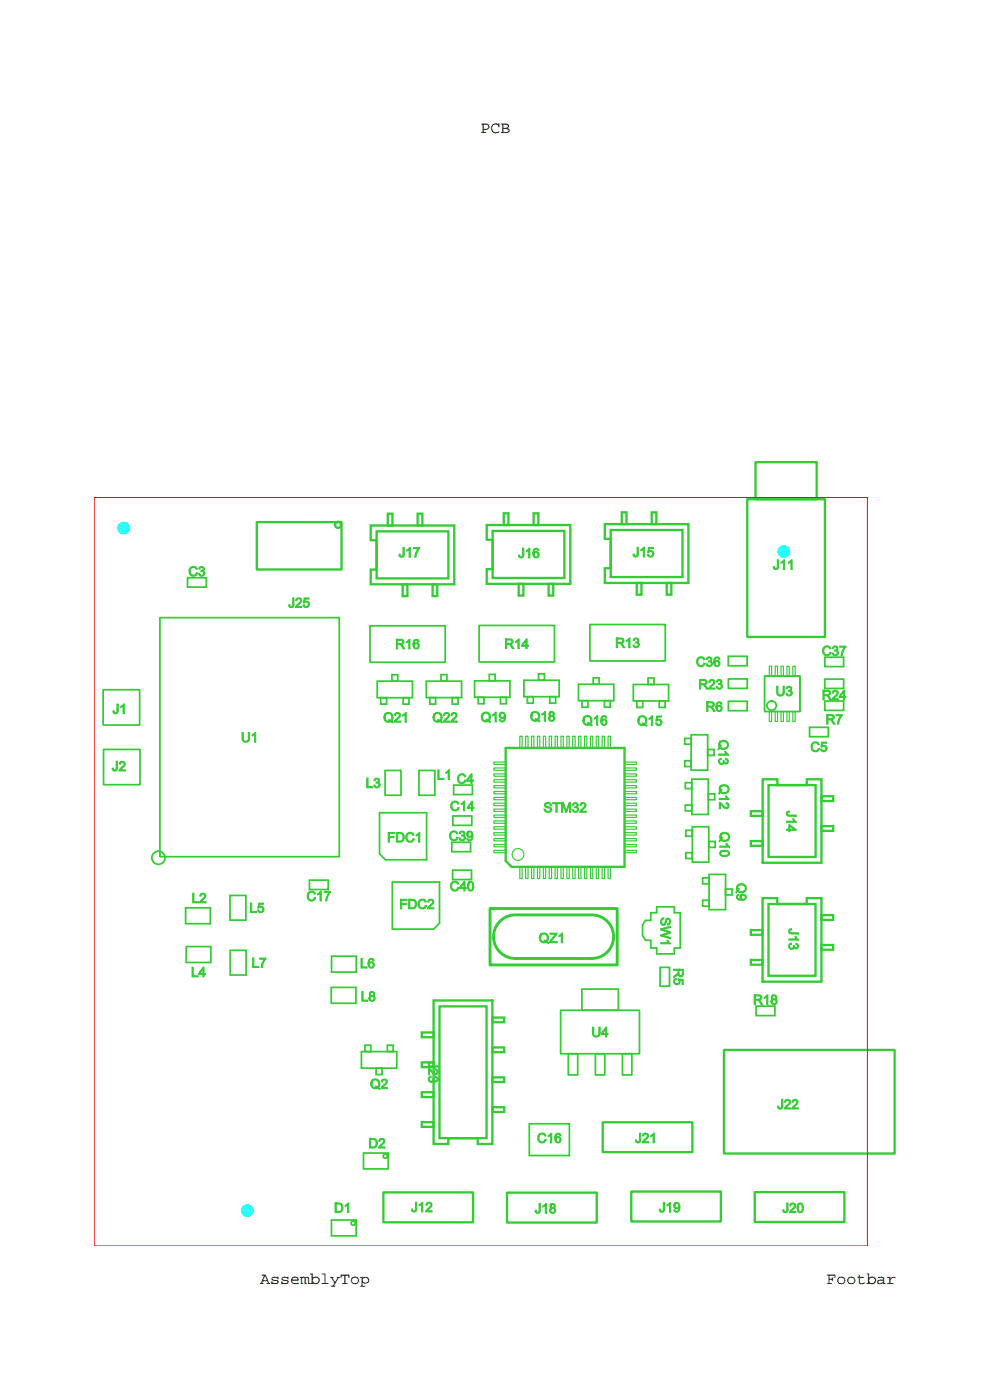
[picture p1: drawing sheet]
<svg xmlns="http://www.w3.org/2000/svg" width="210mm" height="297mm" viewBox="0 0 210 297" stroke-linecap="round" stroke-linejoin="round" font-family="sans-serif">
<!-- layer: 1 -->
<g fill="none" stroke="#3c3" stroke-width=".37">
<path d="M33.9 131h38.1v50.7h-38.1zM39.8 122.6h4v1.9h-4zM78.5 132.8h15.9v7.7h-15.9zM101.6 132.7h16v7.7h-16zM125.1 132.5h16v7.7h-16zM154.5 139.2h4v2h-4zM175 139.4h3.9v2h-3.9zM21.9 146.3h7.7v7.5h-7.7zM22 159h7.7v7.5h-7.7zM80 144.5h7.5v3.5h-7.5zM80.8 148h1.2v1.4h-1.2zM83.1 143.1h1.3v1.4h-1.3z"/>
<path d="M85.5 148h1.2v1.4h-1.2zM90.4 144.5h7.5v3.5h-7.5zM91.2 148h1.2v1.4h-1.2zM93.5 143.1h1.3v1.4h-1.3zM95.9 148h1.3v1.4h-1.3zM100.7 144.4h7.5v3.5h-7.5zM101.4 147.9h1.3v1.4h-1.3zM103.8 143.1h1.2v1.3h-1.2zM106.2 147.9h1.2v1.4h-1.2zM111.1 144.3h7.5v3.5h-7.5zM111.9 147.8h1.2v1.4h-1.2zM114.2 142.9h1.3v1.4h-1.3z"/>
<path d="M116.6 147.8h1.3v1.4h-1.3zM122.7 145.2h7.5v3.4h-7.5zM123.5 148.6h1.2v1.4h-1.2zM125.8 143.8h1.3v1.4h-1.3zM128.2 148.6h1.2v1.4h-1.2zM134.3 145.2h7.5v3.5h-7.5zM135.1 148.7h1.2v1.4h-1.2zM137.5 143.8h1.2v1.4h-1.2zM139.8 148.7h1.3v1.4h-1.3zM145.2 156.6h1.4v1.3h-1.4zM146.6 155.9h3.5v7.5h-3.5zM150.1 159h1.4v1.2h-1.4z"/>
<path d="M154.5 144h4v2h-4zM154.5 148.8h4v2h-4zM162.2 143.4h7.5v7.5h-7.5zM171.7 154.3h4v2h-4zM174.9 144.1h4v1.9h-4zM175 148.7h3.9v2h-3.9zM80.5 172.4h10v10h-8.7l-1.3-1.3zM81.7 163.4h3.4v5.3h-3.4zM88.9 163.4h3.3v5.3h-3.3zM95.8 178.7h4v2h-4zM96.1 173.1h4v2h-4zM96.2 166.5h4v2.1h-4z"/>
<path d="M145.2 161.4h1.4v1.2h-1.4zM145.4 166h1.3v1.3h-1.3zM145.4 170.8h1.3v1.2h-1.3zM145.5 176.1h1.3v1.3h-1.3zM146.7 165.3h3.5v7.5h-3.5zM146.8 175.4h3.5v7.5h-3.5zM150.2 168.4h1.4v1.3h-1.4zM150.3 178.5h1.4v1.3h-1.4zM39.4 192.6h5.2v3.4h-5.2zM48.8 190h3.4v5.2h-3.4zM65.6 186.7h4v2h-4zM83.2 187.1h10v8.7l-1.2 1.3h-8.8z"/>
<path d="M96 184.6h4v2h-4zM138 193.6h1.3v-1.2h3.7v1.2h1.3v7.5h-1.3v1.3h-3.7v-1.3h-1.3v-1.6h-1.1l-.6-1v-2.3l.6-1h1.1zM145.5 180.9h1.3v1.2h-1.3zM149 186.2h1.4v1.3h-1.4zM149 191h1.4v1.2h-1.4zM150.4 185.5h3.5v7.5h-3.5zM153.9 188.6h1.4v1.2h-1.4zM39.5 200.8h5.2v3.4h-5.2zM48.8 201.6h3.4v5.2h-3.4zM70.3 209.5h5.2v3.3h-5.2zM70.3 202.8h5.3v3.4h-5.3zM118.9 214.3h16.7v9.2h-16.7z"/>
<path d="M123.4 209.8h7.8v4.5h-7.8zM140 205.2h2v4h-2zM160.4 213.4h4v2h-4zM76.7 223.1h7.5v3.5h-7.5zM77.4 221.7h1.3v1.4h-1.3zM79.8 226.6h1.2v1.3h-1.2zM82.2 221.7h1.2v1.4h-1.2zM112.3 238.4h8.5v6.7h-8.5zM120.5 223.5h2v4.5h-2zM126.3 223.5h2v4.5h-2zM132 223.5h2v4.5h-2zM70.3 258.8h5.2v3.4h-5.2z"/>
<path d="M77.1 244.6h5.2v3.4h-5.2z"/>
<circle cx="163.7" cy="149.7" r="1"/>
<circle cx="33.6" cy="182" r="1.39"/>
<circle cx="74.9" cy="259.5" r=".45"/>
<circle cx="81.7" cy="245.3" r=".45"/>
</g>
<g fill="none" stroke="#3c3" stroke-width=".49">
<path d="M160.2 98h13v7.9h-13zM54.5 110.8h17.9v10h-17.9zM78.6 111.5h17.8v12.4h-17.8v-3.1h1.3v-6.2h-1.3zM79.9 112.7h15.2v10h-15.2zM82.3 109h.9v2.5h-.9zM88.6 109h1v2.5h-1zM103.2 111.4h17.8v12.5h-17.8v-3.2h1.3v-6.2h-1.3zM104.5 112.6h15.2v10h-15.2zM106.9 108.9h.9v2.5h-.9zM113.2 108.9h1v2.5h-1zM128.3 111.2h17.7v12.5h-17.7v-3.2h1.2v-6.2h-1.2zM129.5 112.4h15.3v10h-15.3z"/>
<path d="M131.9 108.7h1v2.5h-1zM138.2 108.7h1v2.5h-1zM158.5 105.9h16.5v29.2h-16.5zM85.4 123.9h1v2.6h-1zM91.8 123.9h.9v2.6h-.9zM110 123.9h1v2.4h-1zM116.4 123.9h1v2.4h-1zM135.1 123.7h1v2.5h-1zM141.4 123.7h1v2.5h-1zM107.3 158.7h25.2v25.2h-24l-1.2-1.3zM159.3 172.1h2.5v1h-2.5zM159.3 178.4h2.5v1h-2.5z"/>
<path d="M161.8 165.3h3.1v1.2h6.2v-1.2h3.1v17.7h-12.4zM163 166.5h10v15.3h-10zM174.2 175.3h2.5v.9h-2.5zM174.2 168.9h2.5v1h-2.5zM159.3 197.3h2.4v1h-2.4zM161.7 190.5h3.2v1.3h6.2v-1.3h3.1v17.7h-12.5zM163 191.8h10v15.2h-10zM174.2 194.1h2.5v1h-2.5zM89.5 219h2.5v1h-2.5zM92 212.2h12.4v30.5h-3.1v-1.3h-6.2v1.3h-3.1zM93.2 213.5h10v27.9h-10zM104.4 215.9h2.5v1h-2.5z"/>
<path d="M159.3 203.6h2.4v1h-2.4zM174.2 200.5h2.5v1h-2.5zM89.5 238.1h2.5v.9h-2.5zM89.5 231.7h2.5v1h-2.5zM89.5 225.4h2.5v1h-2.5zM104.4 234.9h2.5v1h-2.5zM104.4 222.2h2.5v1h-2.5zM104.4 228.5h2.5v1h-2.5zM127.8 238.1h19.1v6.3h-19.1zM153.6 222.7h36.2v22h-36.2zM81.3 252.9h19v6.4h-19zM107.5 253h19.1v6.3h-19.1z"/>
<path d="M133.9 252.8h19v6.3h-19zM160.1 252.9h19v6.3h-19z"/>
<circle cx="71.7" cy="111.3" r=".64"/>
</g>
<g fill="none" stroke="#3c3" stroke-width=".25">
<path d="M110.3 156.2h.5v2.5h-.5zM111.5 156.2h.5v2.5h-.5zM112.7 156.2h.5v2.5h-.5zM114 156.2h.5v2.5h-.5zM115.3 156.2h.4v2.5h-.4zM116.5 156.2h.5v2.5h-.5zM117.7 156.2h.5v2.5h-.5zM119 156.2h.5v2.5h-.5zM120.2 156.2h.5v2.5h-.5zM121.5 156.2h.5v2.5h-.5zM122.7 156.2h.5v2.5h-.5zM124 156.2h.5v2.5h-.5z"/>
<path d="M125.2 156.2h.5v2.5h-.5zM126.5 156.2h.5v2.5h-.5zM127.7 156.2h.5v2.5h-.5zM129 156.2h.5v2.5h-.5zM163.2 141.3h.5v2.1h-.5zM163.2 150.9h.5v2.2h-.5zM164.4 141.3h.5v2.1h-.5zM164.4 150.9h.5v2.2h-.5zM165.7 141.3h.5v2.1h-.5zM165.7 150.9h.5v2.2h-.5zM166.9 141.3h.5v2.1h-.5zM166.9 150.9h.5v2.2h-.5z"/>
<path d="M168.2 141.3h.5v2.1h-.5zM168.2 150.9h.5v2.2h-.5zM104.8 170.4h2.5v.5h-2.5zM104.8 169.2h2.5v.5h-2.5zM104.8 167.9h2.5v.5h-2.5zM104.8 166.7h2.5v.4h-2.5zM104.8 165.4h2.5v.5h-2.5zM104.8 164.2h2.5v.5h-2.5zM104.8 162.9h2.5v.5h-2.5zM104.8 161.7h2.5v.5h-2.5zM104.8 175.4h2.5v.5h-2.5zM104.8 174.1h2.5v.5h-2.5z"/>
<path d="M104.8 172.9h2.5v.5h-2.5zM104.8 171.6h2.5v.5h-2.5zM104.8 177.9h2.5v.5h-2.5zM104.8 176.6h2.5v.5h-2.5zM104.8 179.1h2.5v.5h-2.5zM132.5 161.7h2.5v.5h-2.5zM132.5 162.9h2.5v.5h-2.5zM132.5 164.2h2.5v.5h-2.5zM132.5 165.4h2.5v.5h-2.5zM132.5 166.7h2.5v.4h-2.5zM132.5 167.9h2.5v.5h-2.5zM132.5 169.2h2.5v.5h-2.5z"/>
<path d="M132.5 170.4h2.5v.5h-2.5zM132.5 176.6h2.5v.5h-2.5zM132.5 177.9h2.5v.5h-2.5zM132.5 179.1h2.5v.5h-2.5zM132.5 174.1h2.5v.5h-2.5zM132.5 175.4h2.5v.5h-2.5zM132.5 172.9h2.5v.5h-2.5zM132.5 171.6h2.5v.5h-2.5zM104.8 180.4h2.5v.5h-2.5zM110.3 183.9h.5v2.5h-.5zM111.5 183.9h.5v2.5h-.5zM112.7 183.9h.5v2.5h-.5z"/>
<path d="M114 183.9h.5v2.5h-.5zM115.3 183.9h.4v2.5h-.4zM116.5 183.9h.5v2.5h-.5zM117.7 183.9h.5v2.5h-.5zM119 183.9h.5v2.5h-.5zM120.2 183.9h.5v2.5h-.5zM121.5 183.9h.5v2.5h-.5zM122.7 183.9h.5v2.5h-.5zM124 183.9h.5v2.5h-.5zM125.2 183.9h.5v2.5h-.5zM126.5 183.9h.5v2.5h-.5zM127.7 183.9h.5v2.5h-.5z"/>
<path d="M129 183.9h.5v2.5h-.5zM132.5 180.4h2.5v.5h-2.5z"/>
<circle cx="109.9" cy="181.3" r="1.25"/>
</g>
<path d="M103.9 192.7h27v12h-27zM109 194.1a4.6 4.6 0 0 0-4.3 4.9 4.6 4.6 0 0 0 4.9 4.3M109.3 194.1h16.2M125.8 194.1a4.6 4.6 0 0 1 4.3 4.9 4.6 4.6 0 0 1-4.8 4.3M109.3 203.3h16.2" fill="none" stroke="#3c3" stroke-width=".62"/>
<path d="M162.2 143.4h7.5v7.5h-7.5z" fill="none" stroke="#3c3" stroke-width=".21"/>
<path d="M20 105.5h164v158.8h-164z" fill="none" stroke="#f00" stroke-width=".21"/>
<g fill="#0ff" stroke="#0ff" stroke-width=".21">
<circle cx="166.3" cy="117" r="1.25"/>
<circle cx="26.2" cy="112" r="1.25"/>
<circle cx="52.4" cy="256.8" r="1.25"/>
</g>
<g font-size="3.5">
<text x="102" y="28.2">PCB</text>
<text x="55.2" y="272.3">AssemblyTop</text>
<text x="175.3" y="272.3">Footbar</text>
</g>
<g font-size="3" fill="#3c3">
<text x="84.2" y="118.1">J17</text>
<text x="109.6" y="118.3">J16</text>
<text x="133.9" y="118.1">J15</text>
<text x="39.7" y="122.2">C3</text>
<text x="163.6" y="120.8">J11</text>
<text x="60.8" y="128.8">J25</text>
<text x="83.5" y="137.6">R16</text>
<text x="106.7" y="137.5">R14</text>
<text x="130.2" y="137.4">R13</text>
<text x="147.3" y="141.4">C36</text>
<text x="174" y="139">C37</text>
<text x="147.8" y="146.1">R23</text>
<text x="164.2" y="147.6">U3</text>
<text x="174" y="148.4">R24</text>
<text x="23.9" y="151.3">J1</text>
<text x="81" y="153.2">Q21</text>
<text x="91.4" y="153.2">Q22</text>
<text x="101.6" y="153.1">Q19</text>
<text x="112.1" y="152.9">Q18</text>
<text x="123.2" y="153.8">Q16</text>
<text x="134.8" y="153.9">Q15</text>
<text x="149.4" y="150.9">R6</text>
<text x="174.8" y="153.6">R7</text>
<text x="50.8" y="157.4">U1</text>
<text x="152.4" y="156.6" transform="rotate(90 152.4 156.6)">Q13</text>
<text x="171.6" y="159.4">C5</text>
<text x="23.7" y="163.5">J2</text>
<text x="77.3" y="167.1">L3</text>
<text x="92.4" y="165.3">L1</text>
<text x="96.6" y="166.2">C4</text>
<text x="152.6" y="166" transform="rotate(90 152.6 166)">Q12</text>
<text x="95.1" y="172">C14</text>
<text x="114.8" y="172.3">STM32</text>
<text x="166.8" y="171.6" transform="rotate(90 166.8 171.6)">J14</text>
<text x="81.7" y="178.6">FDC1</text>
<text x="94.9" y="178.3">C39</text>
<text x="152.7" y="176.1" transform="rotate(90 152.7 176.1)">Q10</text>
<text x="40.4" y="191.5">L2</text>
<text x="64.7" y="191.1">C17</text>
<text x="95.1" y="189">C40</text>
<text x="156.2" y="187" transform="rotate(90 156.2 187)">Q9</text>
<text x="52.7" y="193.6">L5</text>
<text x="84.3" y="192.8">FDC2</text>
<text x="140.1" y="194.2" transform="rotate(90 140.1 194.2)">SW1</text>
<text x="167.3" y="196.6" transform="rotate(90 167.3 196.6)">J13</text>
<text x="113.9" y="200">QZ1</text>
<text x="40.3" y="207.2">L4</text>
<text x="53.1" y="205.2">L7</text>
<text x="76.1" y="205.3">L6</text>
<text x="142.9" y="205.1" transform="rotate(90 142.9 205.1)">R5</text>
<text x="76.3" y="212.3">L8</text>
<text x="159.4" y="213.1">R18</text>
<text x="125.2" y="219.9">U4</text>
<text x="90.9" y="224.8" transform="rotate(90 90.9 224.8)">J23</text>
<text x="78.2" y="230.9">Q2</text>
<text x="164.5" y="235.2">J22</text>
<text x="77.9" y="243.5">D2</text>
<text x="113.6" y="242.4">C16</text>
<text x="134.4" y="242.4">J21</text>
<text x="70.6" y="257.2">D1</text>
<text x="86.9" y="257.1">J12</text>
<text x="113.1" y="257.3">J18</text>
<text x="139.4" y="257.1">J19</text>
<text x="165.6" y="257.2">J20</text>
</g>
</svg>
